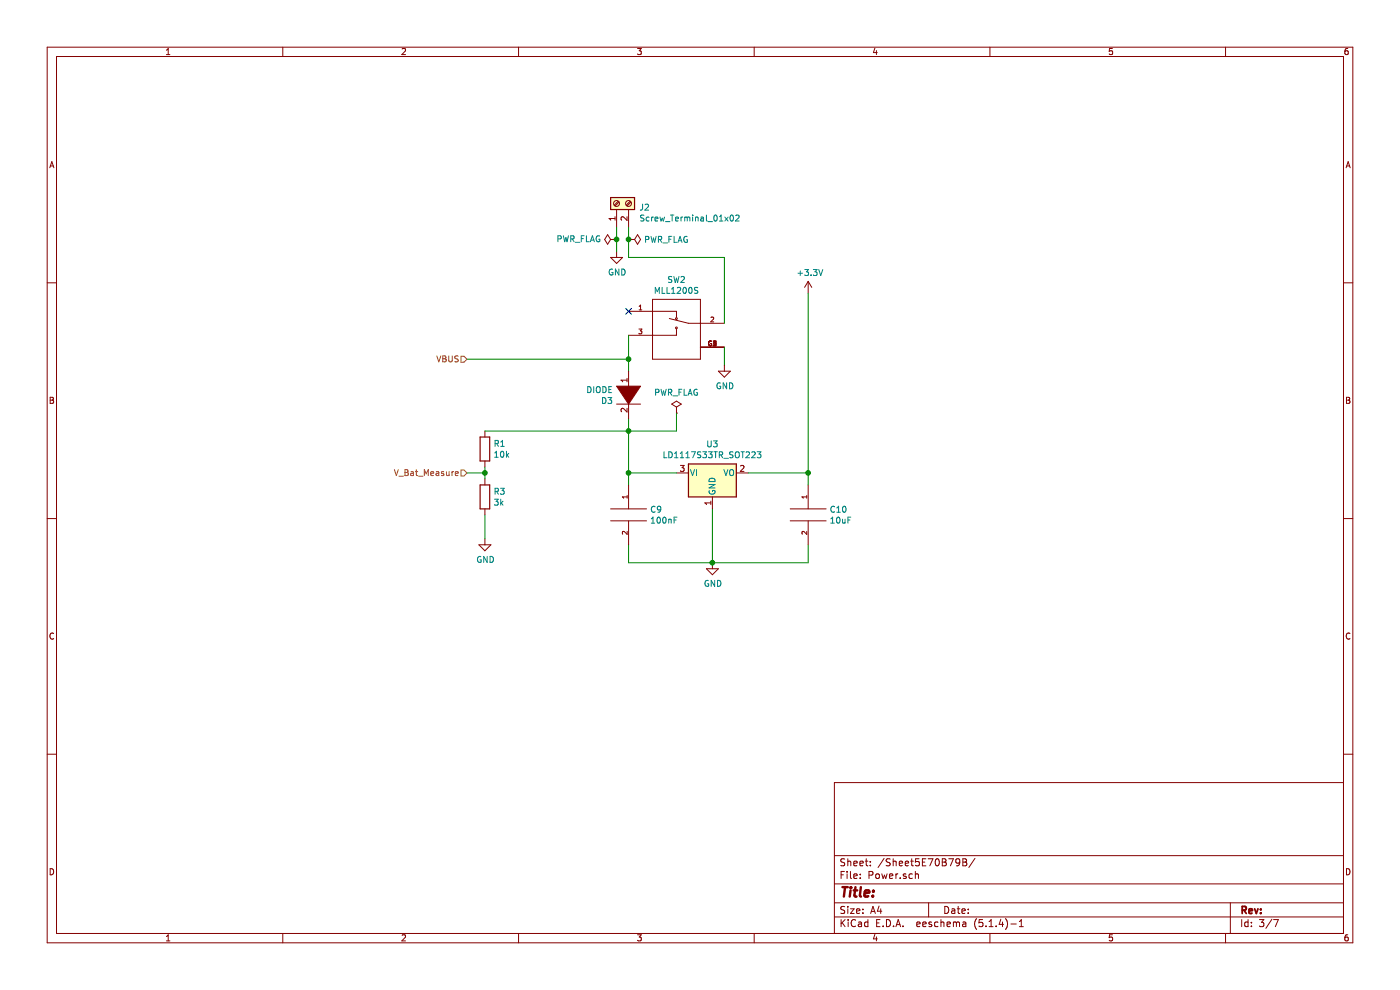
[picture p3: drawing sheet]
EESchema Schematic File Version 4
LIBS:Mini_GPS_Tracker-cache
EELAYER 30 0
EELAYER END
$Descr A4 11693 8268
encoding utf-8
Sheet 3 7
Title ""
Date ""
Rev ""
Comp ""
Comment1 ""
Comment2 ""
Comment3 ""
Comment4 ""
$EndDescr
Connection ~ 5250 3950
Wire Wire Line
	5250 3500 5250 3600
Wire Wire Line
	5250 1900 5250 2000
$Comp
L Connector:Screw_Terminal_01x02 J2
U 1 1
P 5150 1700
F 0 "J2" V 5114 1512 50  0000 R CNN
F 1 "Screw_Terminal_01x02" V 5023 1512 50  0000 R CNN
F 2 "Connector_AMASS:AMASS_XT30UPB-F_1x02_P5.0mm_Vertical" H 5150 1700 50  0001 C CNN
F 3 "~" H 5150 1700 50  0001 C CNN
	1    5150 1700
	0    -1   -1   0   
$EndComp
Connection ~ 6750 3950
$Comp
L pspice:DIODE D3
U 1 1
P 5250 3300
F 0 "D3" V 5296 3172 50  0000 R CNN
F 1 "DIODE" V 5205 3172 50  0000 R CNN
F 2 "Diode_SMD:D_0805_2012Metric_Pad1.15x1.40mm_HandSolder" H 5250 3300 50  0001 C CNN
F 3 "~" H 5250 3300 50  0001 C CNN
	1    5250 3300
	0    1    1    0   
$EndComp
Wire Wire Line
	5950 4250 5950 4700
Connection ~ 5950 4700
Wire Wire Line
	6750 4700 5950 4700
Wire Wire Line
	6750 4550 6750 4700
Wire Wire Line
	5250 4700 5950 4700
Wire Wire Line
	5250 4550 5250 4700
Wire Wire Line
	6750 3950 6750 4050
Wire Wire Line
	6250 3950 6750 3950
Wire Wire Line
	5250 3950 5250 4050
Wire Wire Line
	5650 3950 5250 3950
$Comp
L power:+3.3V #PWR020
U 1 1
P 6750 2450
F 0 "#PWR020" H 6750 2300 50  0001 C CNN
F 1 "+3.3V" H 6765 2623 50  0000 C CNN
F 2 "" H 6750 2450 50  0001 C CNN
F 3 "" H 6750 2450 50  0001 C CNN
	1    6750 2450
	1    0    0    -1  
$EndComp
$Comp
L pspice:CAP C10
U 1 1
P 6750 4300
F 0 "C10" H 6928 4346 50  0000 L CNN
F 1 "10uF" H 6928 4255 50  0000 L CNN
F 2 "Capacitor_SMD:C_0805_2012Metric_Pad1.15x1.40mm_HandSolder" H 6750 4300 50  0001 C CNN
F 3 "~" H 6750 4300 50  0001 C CNN
	1    6750 4300
	1    0    0    -1  
$EndComp
$Comp
L pspice:CAP C9
U 1 1
P 5250 4300
F 0 "C9" H 5428 4346 50  0000 L CNN
F 1 "100nF" H 5428 4255 50  0000 L CNN
F 2 "Capacitor_SMD:C_0805_2012Metric_Pad1.15x1.40mm_HandSolder" H 5250 4300 50  0001 C CNN
F 3 "~" H 5250 4300 50  0001 C CNN
	1    5250 4300
	1    0    0    -1  
$EndComp
$Comp
L power:GND #PWR019
U 1 1
P 5950 4700
F 0 "#PWR019" H 5950 4450 50  0001 C CNN
F 1 "GND" H 5955 4527 50  0000 C CNN
F 2 "" H 5950 4700 50  0001 C CNN
F 3 "" H 5950 4700 50  0001 C CNN
	1    5950 4700
	1    0    0    -1  
$EndComp
$Comp
L Regulator_Linear:LD1117S33TR_SOT223 U3
U 1 1
P 5950 3950
F 0 "U3" H 5950 4192 50  0000 C CNN
F 1 "LD1117S33TR_SOT223" H 5950 4101 50  0000 C CNN
F 2 "Package_TO_SOT_SMD:SOT-223-3_TabPin2" H 5950 4150 50  0001 C CNN
F 3 "http://www.st.com/st-web-ui/static/active/en/resource/technical/document/datasheet/CD00000544.pdf" H 6050 3700 50  0001 C CNN
	1    5950 3950
	1    0    0    -1  
$EndComp
$Comp
L Device:R R3
U 1 1
P 4050 4150
F 0 "R3" H 4120 4196 50  0000 L CNN
F 1 "3k" H 4120 4105 50  0000 L CNN
F 2 "Resistor_SMD:R_0805_2012Metric_Pad1.15x1.40mm_HandSolder" V 3980 4150 50  0001 C CNN
F 3 "~" H 4050 4150 50  0001 C CNN
	1    4050 4150
	1    0    0    -1  
$EndComp
$Comp
L Device:R R1
U 1 1
P 4050 3750
F 0 "R1" H 4120 3796 50  0000 L CNN
F 1 "10k" H 4120 3705 50  0000 L CNN
F 2 "Resistor_SMD:R_0805_2012Metric_Pad1.15x1.40mm_HandSolder" V 3980 3750 50  0001 C CNN
F 3 "~" H 4050 3750 50  0001 C CNN
	1    4050 3750
	1    0    0    -1  
$EndComp
Wire Wire Line
	4050 3600 5250 3600
Connection ~ 5250 3600
Wire Wire Line
	5250 3600 5250 3950
$Comp
L power:GND #PWR0103
U 1 1
P 4050 4500
F 0 "#PWR0103" H 4050 4250 50  0001 C CNN
F 1 "GND" H 4055 4327 50  0000 C CNN
F 2 "" H 4050 4500 50  0001 C CNN
F 3 "" H 4050 4500 50  0001 C CNN
	1    4050 4500
	1    0    0    -1  
$EndComp
Wire Wire Line
	4050 4300 4050 4500
Wire Wire Line
	4050 3900 4050 3950
Text HLabel 3900 3950 0    50   Input ~ 0
V_Bat_Measure
Wire Wire Line
	3900 3950 4050 3950
Connection ~ 4050 3950
Wire Wire Line
	4050 3950 4050 4000
$Comp
L power:PWR_FLAG #FLG0102
U 1 1
P 5250 2000
F 0 "#FLG0102" H 5250 2075 50  0001 C CNN
F 1 "PWR_FLAG" V 5250 2128 50  0000 L CNN
F 2 "" H 5250 2000 50  0001 C CNN
F 3 "~" H 5250 2000 50  0001 C CNN
	1    5250 2000
	0    1    1    0   
$EndComp
$Comp
L power:PWR_FLAG #FLG0103
U 1 1
P 5150 2000
F 0 "#FLG0103" H 5150 2075 50  0001 C CNN
F 1 "PWR_FLAG" V 5150 2127 50  0000 L CNN
F 2 "" H 5150 2000 50  0001 C CNN
F 3 "~" H 5150 2000 50  0001 C CNN
	1    5150 2000
	0    -1   -1   0   
$EndComp
Connection ~ 5150 2000
Wire Wire Line
	5150 2000 5150 1900
$Comp
L Mini_GPS_Tracker-rescue:MLL1200S-Sparkfun_Artemis-Mini_GPS_Tracker-rescue SW2
U 1 1
P 5650 2800
F 0 "SW2" H 5650 3265 50  0000 C CNN
F 1 "MLL1200S" H 5650 3174 50  0000 C CNN
F 2 "Sparkfun-Artemis:SW_MLL1200S" H 5650 2800 50  0001 L BNN
F 3 "1437575-1" H 5650 2800 50  0001 L BNN
F 4 "https://www.te.com/usa-en/product-1437575-1.html?te_bu=Cor&te_type=disp&te_campaign=seda_glo_cor-seda-global-disp-prtnr-fy19-seda-model-bom-cta_sma-317_1&elqCampaignId=32493" H 5650 2800 50  0001 L BNN "Field4"
	1    5650 2800
	1    0    0    -1  
$EndComp
Wire Wire Line
	5250 2800 5250 3000
$Comp
L power:GND #PWR0115
U 1 1
P 6050 3050
F 0 "#PWR0115" H 6050 2800 50  0001 C CNN
F 1 "GND" H 6055 2877 50  0000 C CNN
F 2 "" H 6050 3050 50  0001 C CNN
F 3 "" H 6050 3050 50  0001 C CNN
	1    6050 3050
	1    0    0    -1  
$EndComp
Wire Wire Line
	6050 2900 6050 3050
Wire Wire Line
	5250 2000 5250 2150
Wire Wire Line
	5250 2150 6050 2150
Wire Wire Line
	6050 2150 6050 2700
Connection ~ 5250 2000
NoConn ~ 5250 2600
Wire Wire Line
	6750 2450 6750 3950
$Comp
L power:PWR_FLAG #FLG0101
U 1 1
P 5650 3450
F 0 "#FLG0101" H 5650 3525 50  0001 C CNN
F 1 "PWR_FLAG" H 5650 3623 50  0000 C CNN
F 2 "" H 5650 3450 50  0001 C CNN
F 3 "~" H 5650 3450 50  0001 C CNN
	1    5650 3450
	1    0    0    -1  
$EndComp
Wire Wire Line
	5250 3600 5650 3600
Wire Wire Line
	5650 3600 5650 3450
Text HLabel 3900 3000 0    50   Input ~ 0
VBUS
Connection ~ 5250 3000
Wire Wire Line
	5250 3000 5250 3100
Wire Wire Line
	3900 3000 5250 3000
Wire Wire Line
	5150 2100 5150 2000
$Comp
L power:GND #PWR018
U 1 1
P 5150 2100
F 0 "#PWR018" H 5150 1850 50  0001 C CNN
F 1 "GND" H 5155 1927 50  0000 C CNN
F 2 "" H 5150 2100 50  0001 C CNN
F 3 "" H 5150 2100 50  0001 C CNN
	1    5150 2100
	1    0    0    -1  
$EndComp
$EndSCHEMATC
